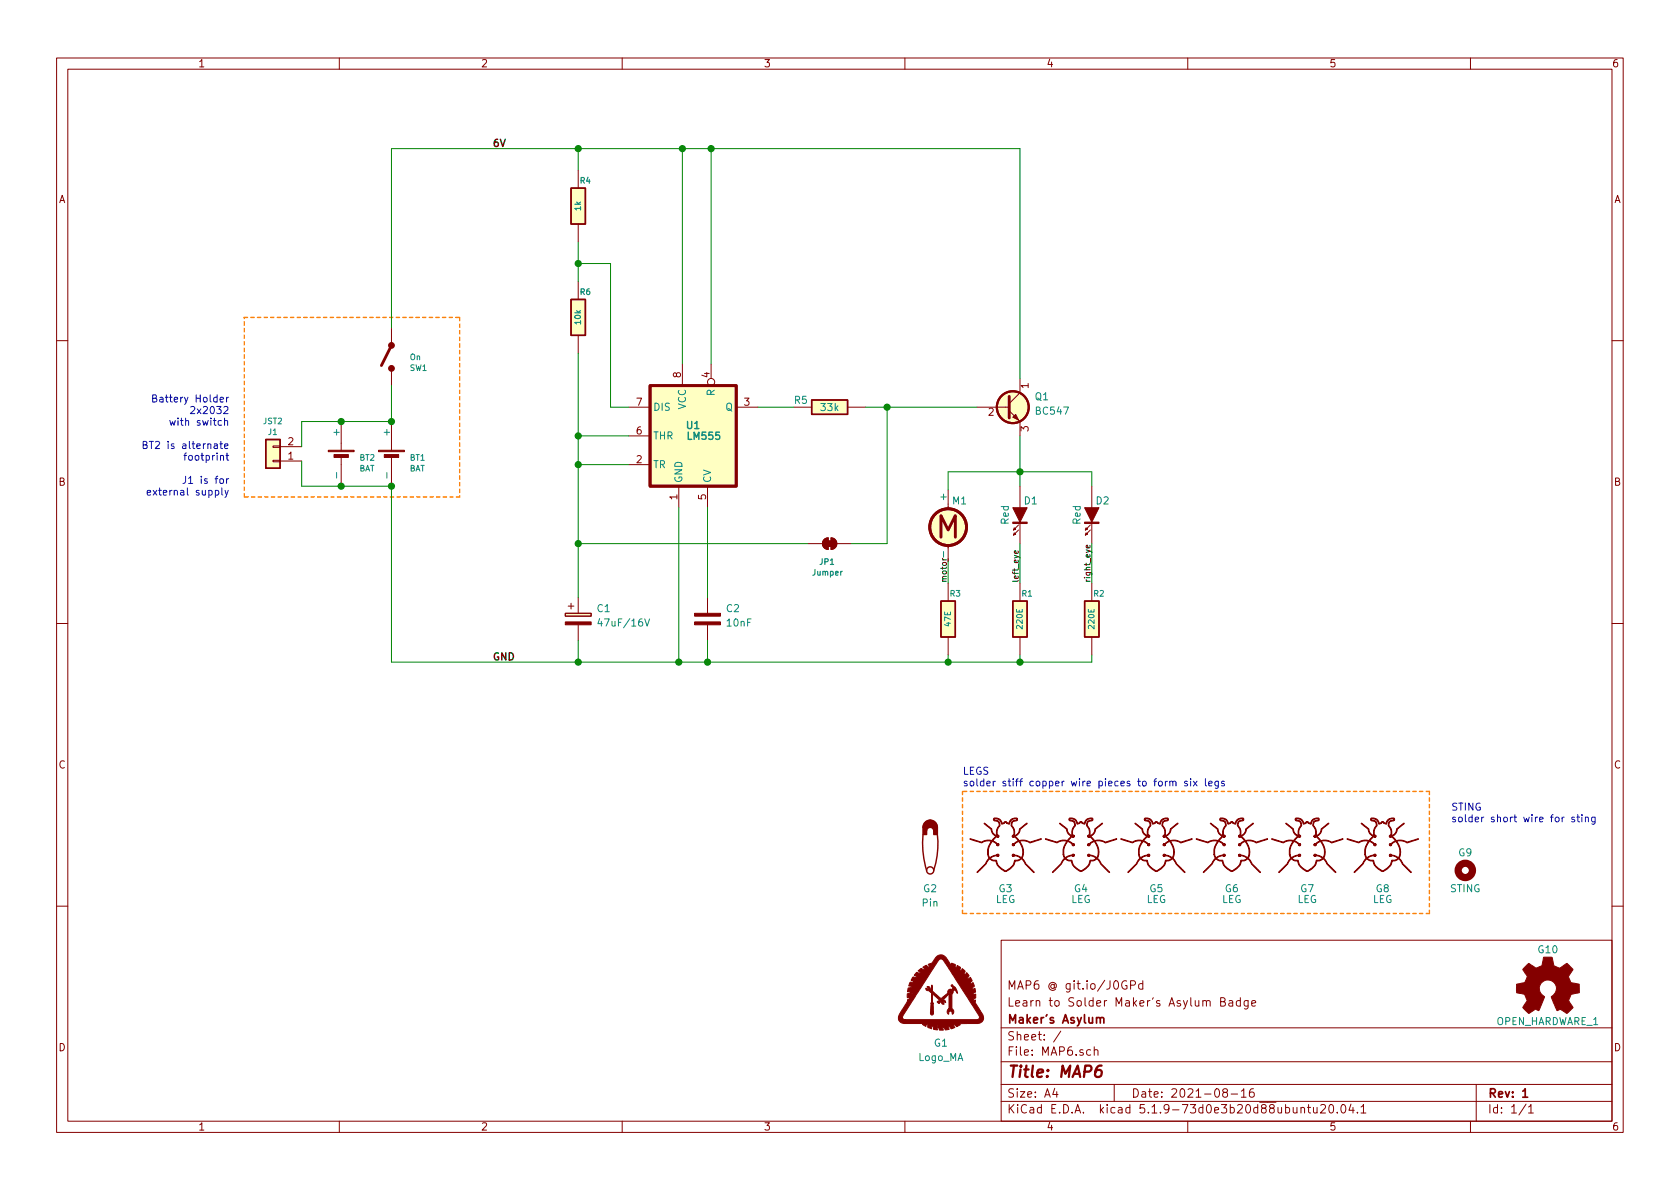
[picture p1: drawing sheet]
EESchema Schematic File Version 4
EELAYER 30 0
EELAYER END
$Descr A4 11693 8268
encoding utf-8
Sheet 1 1
Title "MAP6"
Date "2021-08-16"
Rev "1"
Comp "Maker's Asylum"
Comment1 "Learn to Solder Maker's Asylum Badge"
Comment2 "MAP6 @ git.io/J0GPd"
Comment3 ""
Comment4 ""
$EndDescr
$Comp
L map6:LED D1
U 1 1
P 7100 3575
F 0 "D1" V 7000 3650 50  0000 C CNN
F 1 "Red" H 7100 3475 50  0000 C CNN
F 2 "map6_fp:LED-5MM_left" H 7100 3575 50  0001 C CNN
F 3 "" H 7100 3575 50  0000 C CNN
	1    7100 3575
	0    1    1    0   
$EndComp
$Comp
L map6:LED D2
U 1 1
P 7600 3575
F 0 "D2" V 7500 3650 50  0000 C CNN
F 1 "Red" H 7600 3475 50  0000 C CNN
F 2 "map6_fp:LED-5MM_right" H 7600 3575 50  0001 C CNN
F 3 "" H 7600 3575 50  0000 C CNN
	1    7600 3575
	0    1    1    0   
$EndComp
$Comp
L map6:BATT_HOLDER BT1
U 1 1
P 2725 3175
F 0 "BT1" V 2725 3300 40  0000 L CNN
F 1 "BAT" V 2800 3300 40  0000 L CNN
F 2 "map6_fp:cr2032_03" H 2725 3175 60  0001 C CNN
F 3 "" H 2725 3175 60  0000 C CNN
F 4 "HOLDER BATTERY COIN 20MM DIA THM" H 2725 3475 60  0001 L CNN "Field4"
F 5 "Coin Cell, Retainer" H 2725 3575 60  0001 L CNN "Field5"
F 6 "Coin, 20.0mm" H 2725 3675 60  0001 L CNN "Field6"
F 7 "Keystone Electronics" H 2725 3775 60  0001 L CNN "Field7"
F 8 "3003" H 2725 3875 60  0001 L CNN "Field8"
F 9 "Digikey" H 2725 3975 60  0001 L CNN "Field9"
F 10 "3003K-ND" H 2725 4075 60  0001 L CNN "Field10"
F 11 "http://www.digikey.com/scripts/DkSearch/dksus.dll?x=0&y=0&lang=en&KeyWords=3003K-ND&cur=USD" H 2725 4175 60  0001 L CNN "Field11"
	1    2725 3175
	0    1    1    0   
$EndComp
$Comp
L map6:R R1
U 1 1
P 7100 4300
F 0 "R1" H 7050 4125 40  0000 C CNN
F 1 "220E" V 7100 4300 40  0000 C CNN
F 2 "map6_fp:r_0805" V 7030 4300 50  0001 C CNN
F 3 "" H 7100 4300 50  0000 C CNN
F 4 "Value" H 7100 4300 60  0001 C CNN "manf#"
	1    7100 4300
	-1   0    0    1   
$EndComp
$Comp
L map6:R R2
U 1 1
P 7600 4300
F 0 "R2" H 7550 4125 40  0000 C CNN
F 1 "220E" V 7600 4300 40  0000 C CNN
F 2 "map6_fp:r_0805" V 7530 4300 50  0001 C CNN
F 3 "" H 7600 4300 50  0000 C CNN
F 4 "Value" H 7600 4300 60  0001 C CNN "manf#"
	1    7600 4300
	-1   0    0    1   
$EndComp
$Comp
L map6:R R3
U 1 1
P 6600 4300
F 0 "R3" H 6550 4125 40  0000 C CNN
F 1 "47E" V 6600 4300 40  0000 C CNN
F 2 "map6_fp:r_0805" V 6530 4300 50  0001 C CNN
F 3 "" H 6600 4300 50  0000 C CNN
F 4 "Value" H 6600 4300 60  0001 C CNN "manf#"
	1    6600 4300
	-1   0    0    1   
$EndComp
Wire Wire Line
	2725 1025 4025 1025
Wire Wire Line
	7600 3275 7600 3375
Wire Wire Line
	7100 3375 7100 3275
Connection ~ 7100 3275
Wire Wire Line
	7100 3775 7100 4050
Wire Wire Line
	7600 3775 7600 4050
Wire Wire Line
	6600 3900 6600 4050
Wire Wire Line
	2725 4600 4025 4600
Connection ~ 7100 4600
Wire Wire Line
	7600 4600 7600 4550
Wire Wire Line
	7100 4550 7100 4600
Wire Wire Line
	6600 4550 6600 4600
$Comp
L map6:OPEN_HARDWARE_1 G10
U 1 1
P 10775 6875
F 0 "G10" H 10775 7150 50  0000 C CNN
F 1 "OPEN_HARDWARE_1" H 10775 6650 50  0000 C CNN
F 2 "map6_fp:Logo_silk_OSHW_6x6mm" H 10775 6875 60  0001 C CNN
F 3 "" H 10775 6875 60  0000 C CNN
	1    10775 6875
	1    0    0    -1  
$EndComp
$Comp
L map6:H_Logo_MA_2 G1
U 1 1
P 6550 6900
F 0 "G1" H 6550 6550 50  0000 C CNN
F 1 "Logo_MA" H 6550 6450 50  0000 C CNN
F 2 "map6_fp:MA_LOGO" H 6550 6900 50  0001 C CNN
F 3 "" H 6550 6900 50  0000 C CNN
	1    6550 6900
	1    0    0    -1  
$EndComp
$Comp
L map6:H_Pin G2
U 1 1
P 6475 6050
F 0 "G2" H 6475 5925 50  0000 C CNN
F 1 "Pin" H 6475 5825 50  0000 C CNN
F 2 "map6_fp:MTG_2mm" H 6475 6050 50  0001 C CNN
F 3 "" H 6475 6050 50  0000 C CNN
	1    6475 6050
	1    0    0    -1  
$EndComp
Text Label 3425 1025 0    50   ~ 10
6V
Text Label 3425 4600 0    50   ~ 10
GND
Text Label 7100 4050 1    40   ~ 0
left_eye
Text Label 7600 4050 1    40   ~ 0
right_eye
Text Label 6600 4050 1    40   ~ 0
motor
$Comp
L map6:H_brd G3
U 1 1
P 7000 5875
F 0 "G3" H 7000 5575 50  0000 C CNN
F 1 "LEG" H 7000 5500 50  0000 C CNN
F 2 "map6_fp:MTG_1mm" H 7000 5875 50  0001 C CNN
F 3 "" H 7000 5875 50  0000 C CNN
	1    7000 5875
	1    0    0    -1  
$EndComp
$Comp
L map6:H_brd G4
U 1 1
P 7525 5875
F 0 "G4" H 7525 5575 50  0000 C CNN
F 1 "LEG" H 7525 5500 50  0000 C CNN
F 2 "map6_fp:MTG_1mm" H 7525 5875 50  0001 C CNN
F 3 "" H 7525 5875 50  0000 C CNN
	1    7525 5875
	1    0    0    -1  
$EndComp
$Comp
L map6:H_brd G5
U 1 1
P 8050 5875
F 0 "G5" H 8050 5575 50  0000 C CNN
F 1 "LEG" H 8050 5500 50  0000 C CNN
F 2 "map6_fp:MTG_1mm" H 8050 5875 50  0001 C CNN
F 3 "" H 8050 5875 50  0000 C CNN
	1    8050 5875
	1    0    0    -1  
$EndComp
$Comp
L map6:H_brd G6
U 1 1
P 8575 5875
F 0 "G6" H 8575 5575 50  0000 C CNN
F 1 "LEG" H 8575 5500 50  0000 C CNN
F 2 "map6_fp:MTG_1mm" H 8575 5875 50  0001 C CNN
F 3 "" H 8575 5875 50  0000 C CNN
	1    8575 5875
	1    0    0    -1  
$EndComp
Wire Wire Line
	7100 3275 7600 3275
Wire Wire Line
	7100 4600 7600 4600
Wire Wire Line
	6600 4600 7100 4600
$Comp
L map6:Motor_DC M1
U 1 1
P 6600 3600
F 0 "M1" H 6625 3725 50  0000 L CNN
F 1 "Motor" V 6500 3725 50  0001 L CNN
F 2 "map6_fp:motor_XDCR_C0720B001F" H 6600 3510 50  0001 C CNN
F 3 "~" H 6600 3510 50  0001 C CNN
	1    6600 3600
	1    0    0    -1  
$EndComp
$Comp
L map6:H_brd G7
U 1 1
P 9100 5875
F 0 "G7" H 9100 5575 50  0000 C CNN
F 1 "LEG" H 9100 5500 50  0000 C CNN
F 2 "map6_fp:MTG_1mm" H 9100 5875 50  0001 C CNN
F 3 "" H 9100 5875 50  0000 C CNN
	1    9100 5875
	1    0    0    -1  
$EndComp
$Comp
L map6:H_brd G8
U 1 1
P 9625 5875
F 0 "G8" H 9625 5575 50  0000 C CNN
F 1 "LEG" H 9625 5500 50  0000 C CNN
F 2 "map6_fp:MTG_1mm" H 9625 5875 50  0001 C CNN
F 3 "" H 9625 5875 50  0000 C CNN
	1    9625 5875
	1    0    0    -1  
$EndComp
$Comp
L map6:LM555xN U1
U 1 1
P 4825 3025
F 0 "U1" H 4825 3100 50  0000 C CNB
F 1 "LM555" H 4900 3025 50  0000 C CNB
F 2 "map6_fp:DIP-8_W7.62mm" H 5475 2625 50  0001 C CNN
F 3 "http://www.ti.com/lit/ds/symlink/lm555.pdf" H 5675 2625 50  0001 C CNN
	1    4825 3025
	1    0    0    -1  
$EndComp
$Comp
L map6:R R5
U 1 1
P 5775 2825
F 0 "R5" V 5725 2625 50  0000 C CNN
F 1 "33k" V 5775 2825 50  0000 C CNN
F 2 "map6_fp:r_0805" V 5705 2825 50  0001 C CNN
F 3 "~" H 5775 2825 50  0001 C CNN
	1    5775 2825
	0    1    1    0   
$EndComp
Wire Wire Line
	4375 3025 4025 3025
Wire Wire Line
	4025 3025 4025 3225
Wire Wire Line
	4375 3225 4025 3225
Connection ~ 4025 3225
Wire Wire Line
	6025 2825 6175 2825
Wire Wire Line
	4750 1025 4750 2525
Wire Wire Line
	4950 2525 4950 1025
Wire Wire Line
	4950 1025 4750 1025
Wire Wire Line
	4725 4600 4725 3525
Wire Wire Line
	4025 4600 4725 4600
Wire Wire Line
	4025 4450 4025 4600
$Comp
L map6:C_Polarized C1
U 1 1
P 4025 4300
F 0 "C1" H 4150 4375 50  0000 L CNN
F 1 "47uF/16V" H 4150 4275 50  0000 L CNN
F 2 "map6_fp:CP_Radial_D6.3mm_P2.50mm" H 4025 4300 50  0001 C CNN
F 3 "~" H 4025 4300 50  0001 C CNN
	1    4025 4300
	1    0    0    -1  
$EndComp
Connection ~ 4025 4600
Connection ~ 4750 1025
Wire Wire Line
	2725 3375 2725 4600
Connection ~ 4725 4600
$Comp
L map6:SW_SPST SW1
U 1 1
P 2725 2475
F 0 "SW1" V 2800 2350 40  0000 R CNN
F 1 "On" V 2725 2350 40  0000 R CNN
F 2 "map6_fp:SW_SPDT_Straight" H 2725 2475 50  0001 C CNN
F 3 "~" H 2725 2475 50  0001 C CNN
	1    2725 2475
	0    -1   1    0   
$EndComp
Wire Wire Line
	2725 2275 2725 1025
Wire Wire Line
	2725 2675 2725 2925
$Comp
L map6:C_NonPol C2
U 1 1
P 4925 4300
F 0 "C2" H 5050 4375 50  0000 L CNN
F 1 "10nF" H 5050 4275 50  0000 L CNN
F 2 "map6_fp:C_Disc_D5.0mm_W2.5mm_P2.50mm" H 4963 4150 50  0001 C CNN
F 3 "~" H 4925 4300 50  0001 C CNN
	1    4925 4300
	1    0    0    -1  
$EndComp
Wire Wire Line
	4925 4150 4925 3525
Wire Wire Line
	4925 4450 4925 4600
Wire Wire Line
	4925 4600 4725 4600
$Comp
L map6:R R6
U 1 1
P 4025 2200
F 0 "R6" H 3975 2025 40  0000 C CNB
F 1 "10k" V 4025 2200 40  0000 C CNB
F 2 "map6_fp:r_0805" V 3955 2200 50  0001 C CNN
F 3 "" H 4025 2200 50  0000 C CNN
F 4 "Value" H 4025 2200 60  0001 C CNN "manf#"
	1    4025 2200
	-1   0    0    1   
$EndComp
$Comp
L map6:R R4
U 1 1
P 4025 1425
F 0 "R4" H 3975 1250 40  0000 C CNB
F 1 "1k" V 4025 1425 40  0000 C CNB
F 2 "map6_fp:r_0805" V 3955 1425 50  0001 C CNN
F 3 "" H 4025 1425 50  0000 C CNN
F 4 "Value" H 4025 1425 60  0001 C CNN "manf#"
	1    4025 1425
	-1   0    0    1   
$EndComp
Wire Wire Line
	4025 1175 4025 1025
Connection ~ 4025 1025
Wire Wire Line
	4025 1025 4750 1025
Wire Wire Line
	4025 1675 4025 1825
Wire Wire Line
	4375 2825 4250 2825
Wire Wire Line
	4250 2825 4250 1825
Wire Wire Line
	4250 1825 4025 1825
Connection ~ 4025 1825
Wire Wire Line
	4025 1825 4025 1950
Wire Wire Line
	5275 2825 5525 2825
Wire Wire Line
	6175 3775 6175 2825
Connection ~ 6175 2825
Wire Wire Line
	7100 3025 7100 3275
Wire Wire Line
	7100 2625 7100 1025
Wire Wire Line
	7100 1025 4950 1025
Connection ~ 4950 1025
Wire Wire Line
	6600 4600 4925 4600
Connection ~ 6600 4600
Connection ~ 4925 4600
$Comp
L map6:SolderJumper_2_Bridged JP1
U 1 1
P 5775 3775
F 0 "JP1" H 5700 3650 40  0000 L CNB
F 1 "Jumper" H 5650 3575 40  0000 L CNB
F 2 "map6_fp:SolderJumper-2_P1.3mm_Bridged2Bar_RoundedPad1.0x1.5mm" H 5775 3775 50  0001 C CNN
F 3 "~" H 5775 3775 50  0001 C CNN
	1    5775 3775
	1    0    0    -1  
$EndComp
Wire Wire Line
	4025 3025 4025 2450
Wire Notes Line width 10 rgb(255, 128, 0)
	1700 2200 3200 2200
Wire Notes Line width 10 rgb(255, 128, 0)
	3200 2200 3200 3450
Wire Notes Line width 10 rgb(255, 128, 0)
	3200 3450 1700 3450
Wire Notes Line width 10 rgb(255, 128, 0)
	1700 3450 1700 2200
Text Notes 1600 3450 2    50   ~ 0
Battery Holder\n2x2032\nwith switch\n\nBT2 is alternate\nfootprint\n\nJ1 is for\nexternal supply
Wire Notes Line width 10 rgb(255, 128, 0)
	6700 6350 6700 5500
Wire Notes Line width 10 rgb(255, 128, 0)
	9950 5500 6700 5500
Wire Notes Line width 10 rgb(255, 128, 0)
	9950 6350 9950 5500
Wire Notes Line width 10 rgb(255, 128, 0)
	9950 6350 6700 6350
Text Notes 6700 5475 0    50   ~ 0
LEGS\nsolder stiff copper wire pieces to form six legs
Wire Wire Line
	4025 3225 4025 3775
Wire Wire Line
	6175 3775 5925 3775
Wire Wire Line
	5625 3775 4025 3775
Connection ~ 4025 3775
Wire Wire Line
	4025 3775 4025 4150
Connection ~ 4025 3025
$Comp
L map6:BC547 Q1
U 1 1
P 7000 2825
F 0 "Q1" H 7200 2900 50  0000 L CNN
F 1 "BC547" H 7200 2800 50  0000 L CNN
F 2 "map6_fp:TO-92L_Wide" H 7200 2750 50  0001 L CIN
F 3 "https://www.onsemi.com/pub/Collateral/BC550-D.pdf" H 7000 2825 50  0001 L CNN
	1    7000 2825
	1    0    0    -1  
$EndComp
$Comp
L map6:MountingHole G9
U 1 1
P 10200 6050
F 0 "G9" V 10075 6050 50  0000 C CNN
F 1 "STING" V 10325 6050 50  0000 C CNN
F 2 "map6_fp:MTG_0mm8" H 10200 6050 50  0001 C CNN
F 3 "" H 10200 6050 50  0000 C CNN
	1    10200 6050
	0    1    1    0   
$EndComp
Text Notes 10100 5725 0    50   ~ 0
STING\nsolder short wire for sting
Wire Wire Line
	6600 3400 6600 3275
$Comp
L map6:BATT_HOLDER BT2
U 1 1
P 2375 3175
F 0 "BT2" V 2375 3300 40  0000 L CNN
F 1 "BAT" V 2450 3300 40  0000 L CNN
F 2 "map6_fp:cr2032_04_3025-2" H 2375 3175 60  0001 C CNN
F 3 "" H 2375 3175 60  0000 C CNN
F 4 "HOLDER BATTERY COIN 20MM DIA THM" H 2375 3475 60  0001 L CNN "Field4"
F 5 "Coin Cell, Retainer" H 2375 3575 60  0001 L CNN "Field5"
F 6 "Coin, 20.0mm" H 2375 3675 60  0001 L CNN "Field6"
F 7 "Keystone Electronics" H 2375 3775 60  0001 L CNN "Field7"
F 8 "3003" H 2375 3875 60  0001 L CNN "Field8"
F 9 "Digikey" H 2375 3975 60  0001 L CNN "Field9"
F 10 "3003K-ND" H 2375 4075 60  0001 L CNN "Field10"
F 11 "http://www.digikey.com/scripts/DkSearch/dksus.dll?x=0&y=0&lang=en&KeyWords=3003K-ND&cur=USD" H 2375 4175 60  0001 L CNN "Field11"
	1    2375 3175
	0    1    1    0   
$EndComp
Wire Wire Line
	2375 3375 2725 3375
Connection ~ 2725 3375
Wire Wire Line
	2375 2925 2725 2925
Connection ~ 2725 2925
Wire Wire Line
	7100 3275 6600 3275
Wire Wire Line
	6175 2825 6800 2825
$Comp
L map6:Conn_01x02 J1
U 1 1
P 1900 3200
F 0 "J1" H 1900 3000 40  0000 C CNN
F 1 "JST2" H 1900 2925 40  0000 C CNN
F 2 "map6_fp:JST_EH_B2B-EH-A_1x02_P2.50mm_Vertical" H 1900 3200 50  0001 C CNN
F 3 "~" H 1900 3200 50  0001 C CNN
	1    1900 3200
	-1   0    0    1   
$EndComp
Wire Wire Line
	2100 2925 2375 2925
Connection ~ 2375 2925
Wire Wire Line
	2100 3200 2100 3375
Wire Wire Line
	2100 3375 2375 3375
Connection ~ 2375 3375
Wire Wire Line
	2100 3100 2100 2925
$EndSCHEMATC
